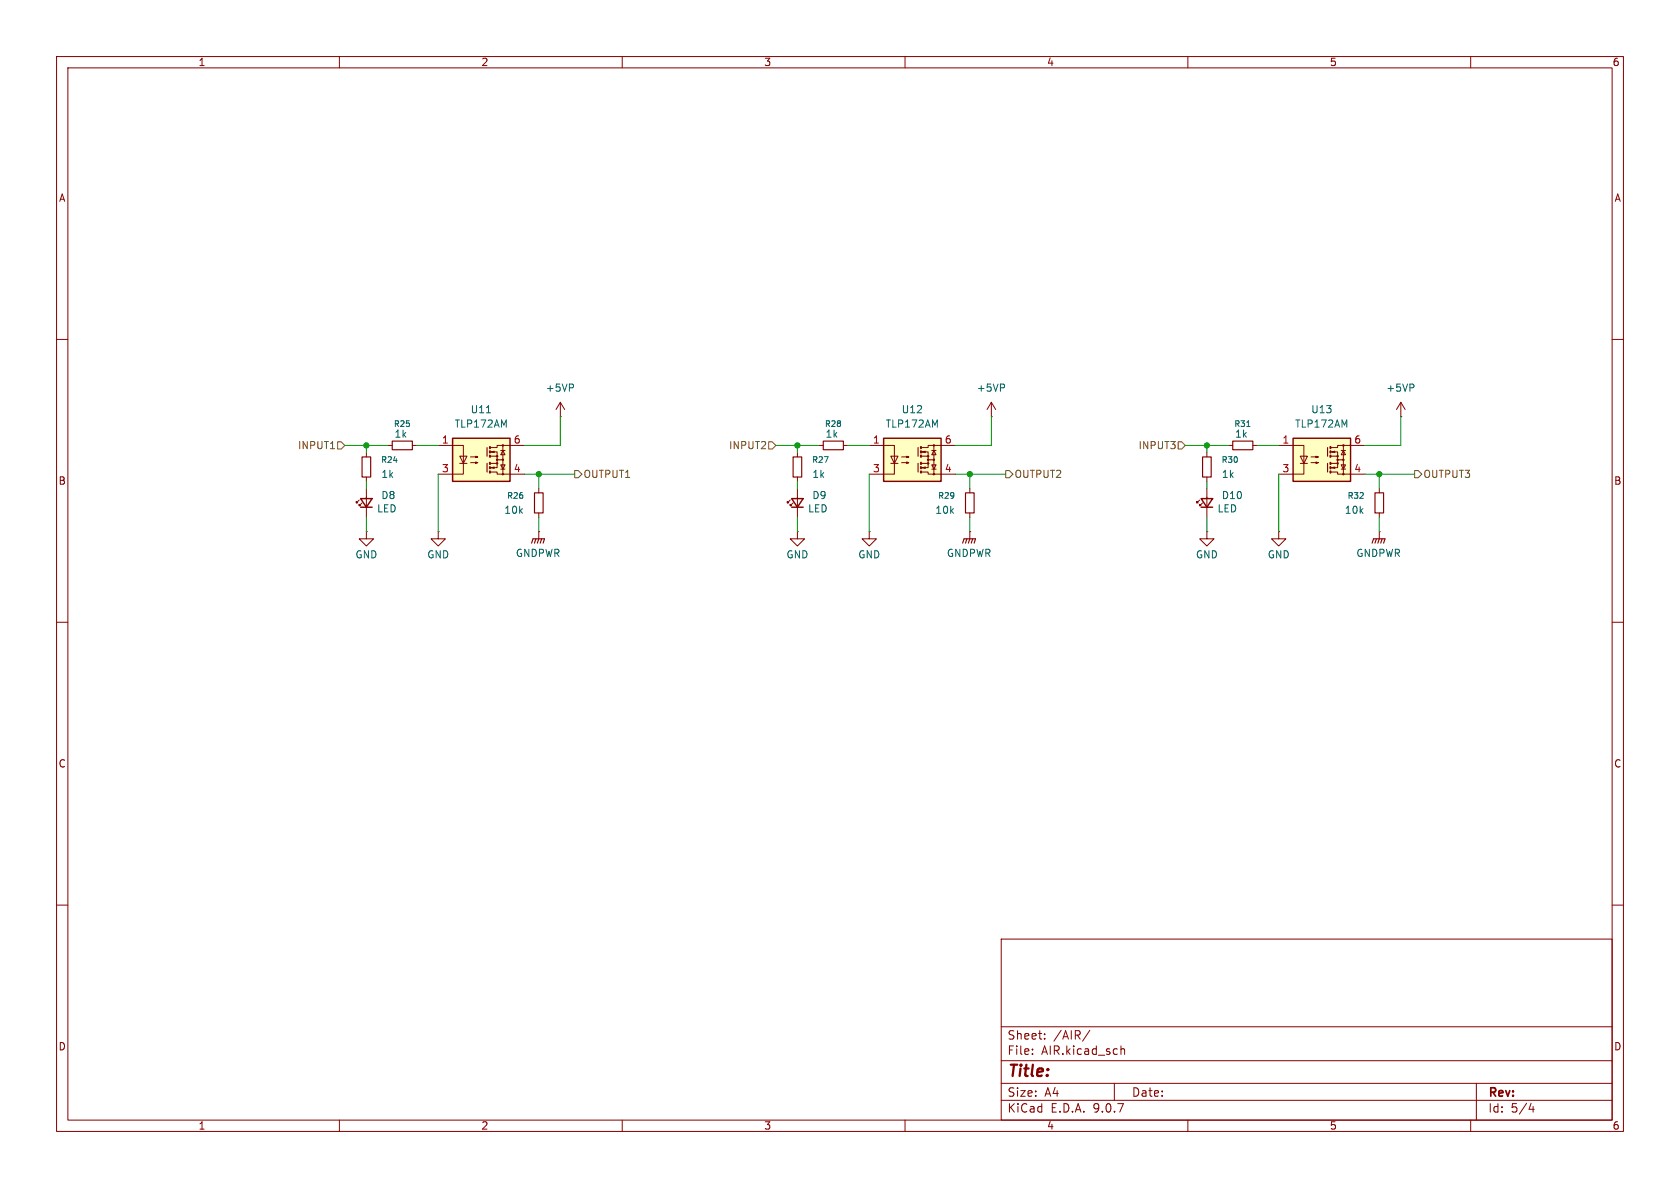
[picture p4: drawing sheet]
(kicad_sch
 (version 20250114)
 (generator "eeschema")
 (generator_version "9.0")
 (paper "A4")
 (lib_symbols
  (symbol "Device:LED_Small"
   (pin_numbers (hide yes))
   (pin_names
    (offset 0.254) (hide yes)) (exclude_from_sim no) (in_bom yes) (on_board yes)
   (property "Reference" "D" (at -1.27 3.175 0) (effects (font (size 1.27 1.27)) (justify left)))
   (property "Value" "LED_Small" (at -4.445 -2.54 0) (effects (font (size 1.27 1.27)) (justify left)))
   (property "Footprint" "" (at 0 0 90) (effects (font (size 1.27 1.27)) (hide yes)))
   (property "Datasheet" "~" (at 0 0 90) (effects (font (size 1.27 1.27)) (hide yes)))
   (property "Description" "Light emitting diode, small symbol" (at 0 0 0) (effects (font (size 1.27 1.27)) (hide yes)))
   (property "Sim.Pin" "1=K 2=A" (at 0 0 0) (effects (font (size 1.27 1.27)) (hide yes)))
   (symbol "LED_Small_0_1"
    (polyline (pts (xy -0.762 -1.016) (xy -0.762 1.016)) (stroke (width 0.254) (type default)) (fill (type none)))
    (polyline (pts (xy 0 0.762) (xy -0.508 1.27) (xy -0.254 1.27) (xy -0.508 1.27) (xy -0.508 1.016)) (stroke (width 0) (type default)) (fill (type none)))
    (polyline (pts (xy 0.508 1.27) (xy 0 1.778) (xy 0.254 1.778) (xy 0 1.778) (xy 0 1.524)) (stroke (width 0) (type default)) (fill (type none)))
    (polyline (pts (xy 0.762 -1.016) (xy -0.762 0) (xy 0.762 1.016) (xy 0.762 -1.016)) (stroke (width 0.254) (type default)) (fill (type none)))
    (polyline (pts (xy 1.016 0) (xy -0.762 0)) (stroke (width 0) (type default)) (fill (type none))))
   (symbol "LED_Small_1_1"
    (pin passive line (at -2.54 0 0) (length 1.778) (name "K" (effects (font (size 1.27 1.27)))) (number "1" (effects (font (size 1.27 1.27)))))
    (pin passive line (at 2.54 0 180) (length 1.778) (name "A" (effects (font (size 1.27 1.27)))) (number "2" (effects (font (size 1.27 1.27))))))
   (embedded_fonts no))
  (symbol "Device:R_Small"
   (pin_numbers (hide yes))
   (pin_names
    (offset 0.254) (hide yes)) (exclude_from_sim no) (in_bom yes) (on_board yes)
   (property "Reference" "R" (at 0 0 90) (effects (font (size 1.016 1.016))))
   (property "Value" "R_Small" (at 1.778 0 90) (effects (font (size 1.27 1.27))))
   (property "Footprint" "" (at 0 0 0) (effects (font (size 1.27 1.27)) (hide yes)))
   (property "Datasheet" "~" (at 0 0 0) (effects (font (size 1.27 1.27)) (hide yes)))
   (property "Description" "Resistor, small symbol" (at 0 0 0) (effects (font (size 1.27 1.27)) (hide yes)))
   (symbol "R_Small_0_1"
    (rectangle (start -0.762 1.778) (end 0.762 -1.778) (stroke (width 0.2032) (type default)) (fill (type none))))
   (symbol "R_Small_1_1"
    (pin passive line (at 0 2.54 270) (length 0.762) (name "~" (effects (font (size 1.27 1.27)))) (number "1" (effects (font (size 1.27 1.27)))))
    (pin passive line (at 0 -2.54 90) (length 0.762) (name "~" (effects (font (size 1.27 1.27)))) (number "2" (effects (font (size 1.27 1.27))))))
   (embedded_fonts no))
  (symbol "Relay_SolidState:TLP175A" (exclude_from_sim no) (in_bom yes) (on_board yes)
   (property "Reference" "U" (at -5.08 4.953 0) (effects (font (size 1.27 1.27)) (justify left)))
   (property "Value" "TLP175A" (at -5.08 -5.08 0) (effects (font (size 1.27 1.27)) (justify left)))
   (property "Footprint" "Package_SO:Toshiba_SOIC-4-6_4.4x3.6mm_P1.27mm" (at 0 -7.62 0) (effects (font (size 1.27 1.27)
    (italic yes)) (hide yes)))
   (property "Datasheet" "https://toshiba.semicon-storage.com/info/docget.jsp?did=13665&prodName=TLP175A" (at 0 0 0) (effects (font (size 1.27 1.27)) (justify left) (hide yes)))
   (property "Description" "MOSFET Photorelay 1-Form-A, Voff 60V, Ion 100mA, SOIC-4-6 (MFSOP-4-6)" (at 0 0 0) (effects (font (size 1.27 1.27)) (hide yes)))
   (symbol "TLP175A_0_1"
    (rectangle (start -5.08 3.81) (end 5.08 -3.81) (stroke (width 0.254) (type default)) (fill (type background)))
    (polyline (pts (xy -5.08 2.54) (xy -3.175 2.54) (xy -3.175 -2.54) (xy -5.08 -2.54)) (stroke (width 0) (type default)) (fill (type none)))
    (polyline (pts (xy -3.81 -0.635) (xy -2.54 -0.635)) (stroke (width 0) (type default)) (fill (type none)))
    (polyline (pts (xy -3.175 -0.635) (xy -3.81 0.635) (xy -2.54 0.635) (xy -3.175 -0.635)) (stroke (width 0) (type default)) (fill (type none)))
    (polyline (pts (xy -1.905 0.508) (xy -0.635 0.508) (xy -1.016 0.381) (xy -1.016 0.635) (xy -0.635 0.508)) (stroke (width 0) (type default)) (fill (type none)))
    (polyline (pts (xy -1.905 -0.508) (xy -0.635 -0.508) (xy -1.016 -0.635) (xy -1.016 -0.381) (xy -0.635 -0.508)) (stroke (width 0) (type default)) (fill (type none)))
    (polyline (pts (xy 1.016 2.159) (xy 1.016 0.635)) (stroke (width 0.2032) (type default)) (fill (type none)))
    (polyline (pts (xy 1.016 -0.635) (xy 1.016 -2.159)) (stroke (width 0.2032) (type default)) (fill (type none)))
    (polyline (pts (xy 1.524 2.286) (xy 1.524 2.032) (xy 1.524 2.032)) (stroke (width 0.3556) (type default)) (fill (type none)))
    (polyline (pts (xy 1.524 1.524) (xy 1.524 1.27) (xy 1.524 1.27)) (stroke (width 0.3556) (type default)) (fill (type none)))
    (polyline (pts (xy 1.524 0.762) (xy 1.524 0.508) (xy 1.524 0.508)) (stroke (width 0.3556) (type default)) (fill (type none)))
    (polyline (pts (xy 1.524 -0.508) (xy 1.524 -0.762)) (stroke (width 0.3556) (type default)) (fill (type none)))
    (polyline (pts (xy 1.524 -1.27) (xy 1.524 -1.524) (xy 1.524 -1.524)) (stroke (width 0.3556) (type default)) (fill (type none)))
    (polyline (pts (xy 1.524 -2.032) (xy 1.524 -2.286) (xy 1.524 -2.286)) (stroke (width 0.3556) (type default)) (fill (type none)))
    (polyline (pts (xy 1.651 2.159) (xy 2.794 2.159) (xy 2.794 2.54) (xy 5.08 2.54)) (stroke (width 0) (type default)) (fill (type none)))
    (polyline (pts (xy 1.651 1.397) (xy 2.794 1.397) (xy 2.794 0.635)) (stroke (width 0) (type default)) (fill (type none)))
    (polyline (pts (xy 1.651 -0.635) (xy 2.794 -0.635) (xy 2.794 0.635) (xy 1.651 0.635)) (stroke (width 0) (type default)) (fill (type none)))
    (polyline (pts (xy 1.651 -1.397) (xy 2.794 -1.397) (xy 2.794 -0.635)) (stroke (width 0) (type default)) (fill (type none)))
    (polyline (pts (xy 1.651 -2.159) (xy 2.794 -2.159) (xy 2.794 -2.54) (xy 5.08 -2.54)) (stroke (width 0) (type default)) (fill (type none)))
    (polyline (pts (xy 1.778 1.397) (xy 2.286 1.524) (xy 2.286 1.27) (xy 1.778 1.397)) (stroke (width 0) (type default)) (fill (type none)))
    (polyline (pts (xy 1.778 -1.397) (xy 2.286 -1.27) (xy 2.286 -1.524) (xy 1.778 -1.397)) (stroke (width 0) (type default)) (fill (type none)))
    (circle (center 2.794 0.635) (radius 0.127) (stroke (width 0) (type default)) (fill (type none)))
    (polyline (pts (xy 2.794 0) (xy 3.81 0)) (stroke (width 0) (type default)) (fill (type none)))
    (circle (center 2.794 0) (radius 0.127) (stroke (width 0) (type default)) (fill (type none)))
    (circle (center 2.794 -0.635) (radius 0.127) (stroke (width 0) (type default)) (fill (type none)))
    (polyline (pts (xy 3.429 1.651) (xy 4.191 1.651)) (stroke (width 0) (type default)) (fill (type none)))
    (polyline (pts (xy 3.429 -1.651) (xy 4.191 -1.651)) (stroke (width 0) (type default)) (fill (type none)))
    (circle (center 3.81 2.54) (radius 0.127) (stroke (width 0) (type default)) (fill (type none)))
    (polyline (pts (xy 3.81 1.651) (xy 3.429 0.889) (xy 4.191 0.889) (xy 3.81 1.651)) (stroke (width 0) (type default)) (fill (type none)))
    (circle (center 3.81 0) (radius 0.127) (stroke (width 0) (type default)) (fill (type none)))
    (polyline (pts (xy 3.81 -1.651) (xy 3.429 -0.889) (xy 4.191 -0.889) (xy 3.81 -1.651)) (stroke (width 0) (type default)) (fill (type none)))
    (polyline (pts (xy 3.81 -2.54) (xy 3.81 2.54)) (stroke (width 0) (type default)) (fill (type none)))
    (circle (center 3.81 -2.54) (radius 0.127) (stroke (width 0) (type default)) (fill (type none))))
   (symbol "TLP175A_1_1"
    (pin passive line (at -7.62 2.54 0) (length 2.54) (name "~" (effects (font (size 1.27 1.27)))) (number "1" (effects (font (size 1.27 1.27)))))
    (pin passive line (at -7.62 -2.54 0) (length 2.54) (name "~" (effects (font (size 1.27 1.27)))) (number "3" (effects (font (size 1.27 1.27)))))
    (pin passive line (at 7.62 2.54 180) (length 2.54) (name "~" (effects (font (size 1.27 1.27)))) (number "6" (effects (font (size 1.27 1.27)))))
    (pin passive line (at 7.62 -2.54 180) (length 2.54) (name "~" (effects (font (size 1.27 1.27)))) (number "4" (effects (font (size 1.27 1.27))))))
   (embedded_fonts no))
  (symbol "power:+5VP"
   (power)
   (pin_numbers (hide yes))
   (pin_names
    (offset 0) (hide yes)) (exclude_from_sim no) (in_bom yes) (on_board yes)
   (property "Reference" "#PWR" (at 0 -3.81 0) (effects (font (size 1.27 1.27)) (hide yes)))
   (property "Value" "+5VP" (at 0 3.556 0) (effects (font (size 1.27 1.27))))
   (property "Footprint" "" (at 0 0 0) (effects (font (size 1.27 1.27)) (hide yes)))
   (property "Datasheet" "" (at 0 0 0) (effects (font (size 1.27 1.27)) (hide yes)))
   (property "Description" "Power symbol creates a global label with name \"+5VP\"" (at 0 0 0) (effects (font (size 1.27 1.27)) (hide yes)))
   (symbol "+5VP_0_1"
    (polyline (pts (xy -0.762 1.27) (xy 0 2.54)) (stroke (width 0) (type default)) (fill (type none)))
    (polyline (pts (xy 0 2.54) (xy 0.762 1.27)) (stroke (width 0) (type default)) (fill (type none)))
    (polyline (pts (xy 0 0) (xy 0 2.54)) (stroke (width 0) (type default)) (fill (type none))))
   (symbol "+5VP_1_1"
    (pin power_in line (at 0 0 90) (length 0) (name "~" (effects (font (size 1.27 1.27)))) (number "1" (effects (font (size 1.27 1.27))))))
   (embedded_fonts no))
  (symbol "power:GND"
   (power)
   (pin_numbers (hide yes))
   (pin_names
    (offset 0) (hide yes)) (exclude_from_sim no) (in_bom yes) (on_board yes)
   (property "Reference" "#PWR" (at 0 -6.35 0) (effects (font (size 1.27 1.27)) (hide yes)))
   (property "Value" "GND" (at 0 -3.81 0) (effects (font (size 1.27 1.27))))
   (property "Footprint" "" (at 0 0 0) (effects (font (size 1.27 1.27)) (hide yes)))
   (property "Datasheet" "" (at 0 0 0) (effects (font (size 1.27 1.27)) (hide yes)))
   (property "Description" "Power symbol creates a global label with name \"GND\" , ground" (at 0 0 0) (effects (font (size 1.27 1.27)) (hide yes)))
   (symbol "GND_0_1"
    (polyline (pts (xy 0 0) (xy 0 -1.27) (xy 1.27 -1.27) (xy 0 -2.54) (xy -1.27 -1.27) (xy 0 -1.27)) (stroke (width 0) (type default)) (fill (type none))))
   (symbol "GND_1_1"
    (pin power_in line (at 0 0 270) (length 0) (name "~" (effects (font (size 1.27 1.27)))) (number "1" (effects (font (size 1.27 1.27))))))
   (embedded_fonts no))
  (symbol "power:GNDPWR"
   (power)
   (pin_numbers (hide yes))
   (pin_names
    (offset 0) (hide yes)) (exclude_from_sim no) (in_bom yes) (on_board yes)
   (property "Reference" "#PWR" (at 0 -5.08 0) (effects (font (size 1.27 1.27)) (hide yes)))
   (property "Value" "GNDPWR" (at 0 -3.302 0) (effects (font (size 1.27 1.27))))
   (property "Footprint" "" (at 0 -1.27 0) (effects (font (size 1.27 1.27)) (hide yes)))
   (property "Datasheet" "" (at 0 -1.27 0) (effects (font (size 1.27 1.27)) (hide yes)))
   (property "Description" "Power symbol creates a global label with name \"GNDPWR\" , global ground" (at 0 0 0) (effects (font (size 1.27 1.27)) (hide yes)))
   (symbol "GNDPWR_0_1"
    (polyline (pts (xy -1.016 -1.27) (xy -1.27 -2.032) (xy -1.27 -2.032)) (stroke (width 0.2032) (type default)) (fill (type none)))
    (polyline (pts (xy -0.508 -1.27) (xy -0.762 -2.032) (xy -0.762 -2.032)) (stroke (width 0.2032) (type default)) (fill (type none)))
    (polyline (pts (xy 0 -1.27) (xy 0 0)) (stroke (width 0) (type default)) (fill (type none)))
    (polyline (pts (xy 0 -1.27) (xy -0.254 -2.032) (xy -0.254 -2.032)) (stroke (width 0.2032) (type default)) (fill (type none)))
    (polyline (pts (xy 0.508 -1.27) (xy 0.254 -2.032) (xy 0.254 -2.032)) (stroke (width 0.2032) (type default)) (fill (type none)))
    (polyline (pts (xy 1.016 -1.27) (xy -1.016 -1.27) (xy -1.016 -1.27)) (stroke (width 0.2032) (type default)) (fill (type none)))
    (polyline (pts (xy 1.016 -1.27) (xy 0.762 -2.032) (xy 0.762 -2.032) (xy 0.762 -2.032)) (stroke (width 0.2032) (type default)) (fill (type none))))
   (symbol "GNDPWR_1_1"
    (pin power_in line (at 0 0 270) (length 0) (name "~" (effects (font (size 1.27 1.27)))) (number "1" (effects (font (size 1.27 1.27))))))
   (embedded_fonts no)))
 (junction
  (at 140.97 78.74)
  (diameter 0)
  (color 0 0 0 0))
 (junction
  (at 243.84 83.82)
  (diameter 0)
  (color 0 0 0 0))
 (junction
  (at 64.77 78.74)
  (diameter 0)
  (color 0 0 0 0))
 (junction
  (at 171.45 83.82)
  (diameter 0)
  (color 0 0 0 0))
 (junction
  (at 213.36 78.74)
  (diameter 0)
  (color 0 0 0 0))
 (junction
  (at 95.25 83.82)
  (diameter 0)
  (color 0 0 0 0))
 (wire
  (pts (xy 64.77 78.74) (xy 68.58 78.74))
  (stroke (width 0) (type default)))
 (wire
  (pts (xy 175.26 73.66) (xy 175.26 78.74))
  (stroke (width 0) (type default)))
 (wire
  (pts (xy 140.97 91.44) (xy 140.97 93.98))
  (stroke (width 0) (type default)))
 (wire
  (pts (xy 243.84 91.44) (xy 243.84 93.98))
  (stroke (width 0) (type default)))
 (wire
  (pts (xy 95.25 91.44) (xy 95.25 93.98))
  (stroke (width 0) (type default)))
 (wire
  (pts (xy 95.25 83.82) (xy 92.71 83.82))
  (stroke (width 0) (type default)))
 (wire
  (pts (xy 64.77 91.44) (xy 64.77 93.98))
  (stroke (width 0) (type default)))
 (wire
  (pts (xy 209.55 78.74) (xy 213.36 78.74))
  (stroke (width 0) (type default)))
 (wire
  (pts (xy 64.77 85.09) (xy 64.77 86.36))
  (stroke (width 0) (type default)))
 (wire
  (pts (xy 250.0869 83.82) (xy 243.84 83.82))
  (stroke (width 0) (type default)))
 (wire
  (pts (xy 226.06 83.82) (xy 226.06 93.98))
  (stroke (width 0) (type default)))
 (wire
  (pts (xy 95.25 86.36) (xy 95.25 83.82))
  (stroke (width 0) (type default)))
 (wire
  (pts (xy 243.84 86.36) (xy 243.84 83.82))
  (stroke (width 0) (type default)))
 (wire
  (pts (xy 137.16 78.74) (xy 140.97 78.74))
  (stroke (width 0) (type default)))
 (wire
  (pts (xy 247.65 78.74) (xy 241.3 78.74))
  (stroke (width 0) (type default)))
 (wire
  (pts (xy 213.36 85.09) (xy 213.36 86.36))
  (stroke (width 0) (type default)))
 (wire
  (pts (xy 241.3 83.82) (xy 243.84 83.82))
  (stroke (width 0) (type default)))
 (wire
  (pts (xy 213.36 78.74) (xy 217.17 78.74))
  (stroke (width 0) (type default)))
 (wire
  (pts (xy 140.97 80.01) (xy 140.97 78.74))
  (stroke (width 0) (type default)))
 (wire
  (pts (xy 153.67 83.82) (xy 153.67 93.98))
  (stroke (width 0) (type default)))
 (wire
  (pts (xy 149.86 78.74) (xy 153.67 78.74))
  (stroke (width 0) (type default)))
 (wire
  (pts (xy 168.91 83.82) (xy 171.45 83.82))
  (stroke (width 0) (type default)))
 (wire
  (pts (xy 247.65 73.66) (xy 247.65 78.74))
  (stroke (width 0) (type default)))
 (wire
  (pts (xy 171.45 91.44) (xy 171.45 93.98))
  (stroke (width 0) (type default)))
 (wire
  (pts (xy 101.6 83.82) (xy 95.25 83.82))
  (stroke (width 0) (type default)))
 (wire
  (pts (xy 73.66 78.74) (xy 77.47 78.74))
  (stroke (width 0) (type default)))
 (wire
  (pts (xy 222.25 78.74) (xy 226.06 78.74))
  (stroke (width 0) (type default)))
 (wire
  (pts (xy 99.06 73.66) (xy 99.06 78.74))
  (stroke (width 0) (type default)))
 (wire
  (pts (xy 171.45 83.82) (xy 171.45 86.36))
  (stroke (width 0) (type default)))
 (wire
  (pts (xy 177.8 83.82) (xy 171.45 83.82))
  (stroke (width 0) (type default)))
 (wire
  (pts (xy 99.06 78.74) (xy 92.71 78.74))
  (stroke (width 0) (type default)))
 (wire
  (pts (xy 140.97 78.74) (xy 144.78 78.74))
  (stroke (width 0) (type default)))
 (wire
  (pts (xy 140.97 85.09) (xy 140.97 86.36))
  (stroke (width 0) (type default)))
 (wire
  (pts (xy 175.26 78.74) (xy 168.91 78.74))
  (stroke (width 0) (type default)))
 (wire
  (pts (xy 64.77 80.01) (xy 64.77 78.74))
  (stroke (width 0) (type default)))
 (wire
  (pts (xy 213.36 80.01) (xy 213.36 78.74))
  (stroke (width 0) (type default)))
 (wire
  (pts (xy 213.36 91.44) (xy 213.36 93.98))
  (stroke (width 0) (type default)))
 (wire
  (pts (xy 77.47 83.82) (xy 77.47 93.98))
  (stroke (width 0) (type default)))
 (wire
  (pts (xy 60.96 78.74) (xy 64.77 78.74))
  (stroke (width 0) (type default)))
 (hierarchical_label "OUTPUT2"
  (shape output)
  (at 177.8 83.82 0)
  (effects (font (size 1.27 1.27)) (justify left)))
 (hierarchical_label "OUTPUT1"
  (shape output)
  (at 101.6 83.82 0)
  (effects (font (size 1.27 1.27)) (justify left)))
 (hierarchical_label "OUTPUT3"
  (shape output)
  (at 250.0869 83.82 0)
  (effects (font (size 1.27 1.27)) (justify left)))
 (hierarchical_label "INPUT3"
  (shape input)
  (at 209.55 78.74 180)
  (effects (font (size 1.27 1.27)) (justify right)))
 (hierarchical_label "INPUT2"
  (shape input)
  (at 137.16 78.74 180)
  (effects (font (size 1.27 1.27)) (justify right)))
 (hierarchical_label "INPUT1"
  (shape input)
  (at 60.96 78.74 180)
  (effects (font (size 1.27 1.27)) (justify right)))
 (symbol
  (lib_id "Device:LED_Small")
  (at 213.36 88.9 90)
  (unit 1)
  (exclude_from_sim no)
  (in_bom yes)
  (on_board yes)
  (dnp no)
  (property "Reference" "D10" (at 215.9 87.5664 90) (effects (font (size 1.27 1.27)) (justify right)))
  (property "Value" "LED" (at 215.138 89.916 90) (effects (font (size 1.27 1.27)) (justify right)))
  (property "Footprint" "LED_SMD:LED_0603_1608Metric_Pad1.05x0.95mm_HandSolder" (at 213.36 88.9 90) (effects (font (size 1.27 1.27)) (hide yes)))
  (property "Datasheet" "~" (at 213.36 88.9 90) (effects (font (size 1.27 1.27)) (hide yes)))
  (property "Description" "Light emitting diode, small symbol" (at 213.36 88.9 0) (effects (font (size 1.27 1.27)) (hide yes)))
  (property "Sim.Pin" "1=K 2=A" (at 213.36 88.9 0) (effects (font (size 1.27 1.27)) (hide yes)))
  (pin "1")
  (pin "2"))
 (symbol
  (lib_id "power:GNDPWR")
  (at 243.84 93.98 0)
  (unit 1)
  (exclude_from_sim no)
  (in_bom yes)
  (on_board yes)
  (dnp no)
  (fields_autoplaced yes)
  (property "Reference" "#PWR090" (at 243.84 99.06 0) (effects (font (size 1.27 1.27)) (hide yes)))
  (property "Value" "GNDPWR" (at 243.713 97.79 0) (effects (font (size 1.27 1.27))))
  (property "Footprint" "" (at 243.84 95.25 0) (effects (font (size 1.27 1.27)) (hide yes)))
  (property "Datasheet" "" (at 243.84 95.25 0) (effects (font (size 1.27 1.27)) (hide yes)))
  (property "Description" "Power symbol creates a global label with name \"GNDPWR\" , global ground" (at 243.84 93.98 0) (effects (font (size 1.27 1.27)) (hide yes)))
  (pin "1"))
 (symbol
  (lib_id "power:GND")
  (at 64.77 93.98 0)
  (unit 1)
  (exclude_from_sim no)
  (in_bom yes)
  (on_board yes)
  (dnp no)
  (property "Reference" "#PWR080" (at 64.77 100.33 0) (effects (font (size 1.27 1.27)) (hide yes)))
  (property "Value" "GND" (at 64.77 98.044 0) (effects (font (size 1.27 1.27))))
  (property "Footprint" "" (at 64.77 93.98 0) (effects (font (size 1.27 1.27)) (hide yes)))
  (property "Datasheet" "" (at 64.77 93.98 0) (effects (font (size 1.27 1.27)) (hide yes)))
  (property "Description" "" (at 64.77 93.98 0) (effects (font (size 1.27 1.27)) (hide yes)))
  (pin "1"))
 (symbol
  (lib_id "power:GND")
  (at 213.36 93.98 0)
  (unit 1)
  (exclude_from_sim no)
  (in_bom yes)
  (on_board yes)
  (dnp no)
  (property "Reference" "#PWR088" (at 213.36 100.33 0) (effects (font (size 1.27 1.27)) (hide yes)))
  (property "Value" "GND" (at 213.36 98.044 0) (effects (font (size 1.27 1.27))))
  (property "Footprint" "" (at 213.36 93.98 0) (effects (font (size 1.27 1.27)) (hide yes)))
  (property "Datasheet" "" (at 213.36 93.98 0) (effects (font (size 1.27 1.27)) (hide yes)))
  (property "Description" "" (at 213.36 93.98 0) (effects (font (size 1.27 1.27)) (hide yes)))
  (pin "1"))
 (symbol
  (lib_id "Device:R_Small")
  (at 64.77 82.55 0)
  (unit 1)
  (exclude_from_sim no)
  (in_bom yes)
  (on_board yes)
  (dnp no)
  (fields_autoplaced yes)
  (property "Reference" "R24" (at 67.31 81.2799 0) (effects (font (size 1.016 1.016)) (justify left)))
  (property "Value" "1k" (at 67.31 83.8199 0) (effects (font (size 1.27 1.27)) (justify left)))
  (property "Footprint" "Resistor_SMD:R_0603_1608Metric_Pad0.98x0.95mm_HandSolder" (at 64.77 82.55 0) (effects (font (size 1.27 1.27)) (hide yes)))
  (property "Datasheet" "~" (at 64.77 82.55 0) (effects (font (size 1.27 1.27)) (hide yes)))
  (property "Description" "Resistor, small symbol" (at 64.77 82.55 0) (effects (font (size 1.27 1.27)) (hide yes)))
  (pin "1")
  (pin "2"))
 (symbol
  (lib_id "Device:R_Small")
  (at 71.12 78.74 270)
  (unit 1)
  (exclude_from_sim no)
  (in_bom yes)
  (on_board yes)
  (dnp no)
  (property "Reference" "R25" (at 71.12 74.93 90) (effects (font (size 1.016 1.016))))
  (property "Value" "1k" (at 70.866 76.708 90) (effects (font (size 1.27 1.27))))
  (property "Footprint" "Resistor_SMD:R_0603_1608Metric_Pad0.98x0.95mm_HandSolder" (at 71.12 78.74 0) (effects (font (size 1.27 1.27)) (hide yes)))
  (property "Datasheet" "~" (at 71.12 78.74 0) (effects (font (size 1.27 1.27)) (hide yes)))
  (property "Description" "Resistor, small symbol" (at 71.12 78.74 0) (effects (font (size 1.27 1.27)) (hide yes)))
  (pin "2")
  (pin "1"))
 (symbol
  (lib_id "Device:R_Small")
  (at 95.25 88.9 0)
  (mirror y)
  (unit 1)
  (exclude_from_sim no)
  (in_bom yes)
  (on_board yes)
  (dnp no)
  (property "Reference" "R26" (at 92.71 87.6299 0) (effects (font (size 1.016 1.016)) (justify left)))
  (property "Value" "10k" (at 92.71 90.1699 0) (effects (font (size 1.27 1.27)) (justify left)))
  (property "Footprint" "Resistor_SMD:R_0603_1608Metric_Pad0.98x0.95mm_HandSolder" (at 95.25 88.9 0) (effects (font (size 1.27 1.27)) (hide yes)))
  (property "Datasheet" "~" (at 95.25 88.9 0) (effects (font (size 1.27 1.27)) (hide yes)))
  (property "Description" "Resistor, small symbol" (at 95.25 88.9 0) (effects (font (size 1.27 1.27)) (hide yes)))
  (pin "1")
  (pin "2"))
 (symbol
  (lib_id "Device:R_Small")
  (at 219.71 78.74 270)
  (unit 1)
  (exclude_from_sim no)
  (in_bom yes)
  (on_board yes)
  (dnp no)
  (property "Reference" "R31" (at 219.71 74.93 90) (effects (font (size 1.016 1.016))))
  (property "Value" "1k" (at 219.456 76.708 90) (effects (font (size 1.27 1.27))))
  (property "Footprint" "Resistor_SMD:R_0603_1608Metric_Pad0.98x0.95mm_HandSolder" (at 219.71 78.74 0) (effects (font (size 1.27 1.27)) (hide yes)))
  (property "Datasheet" "~" (at 219.71 78.74 0) (effects (font (size 1.27 1.27)) (hide yes)))
  (property "Description" "Resistor, small symbol" (at 219.71 78.74 0) (effects (font (size 1.27 1.27)) (hide yes)))
  (pin "2")
  (pin "1"))
 (symbol
  (lib_id "Relay_SolidState:TLP175A")
  (at 161.29 81.28 0)
  (unit 1)
  (exclude_from_sim no)
  (in_bom yes)
  (on_board yes)
  (dnp no)
  (fields_autoplaced yes)
  (property "Reference" "U12" (at 161.29 72.39 0) (effects (font (size 1.27 1.27))))
  (property "Value" "TLP172AM" (at 161.29 74.93 0) (effects (font (size 1.27 1.27))))
  (property "Footprint" "Package_SO:Toshiba_SOIC-4-6_4.4x3.6mm_P1.27mm" (at 161.29 88.9 0) (effects (font (size 1.27 1.27)
    (italic yes)) (hide yes)))
  (property "Datasheet" "https://toshiba.semicon-storage.com/info/docget.jsp?did=13665&prodName=TLP175A" (at 161.29 81.28 0) (effects (font (size 1.27 1.27)) (justify left) (hide yes)))
  (property "Description" "MOSFET Photorelay 1-Form-A, Voff 60V, Ion 100mA, SOIC-4-6 (MFSOP-4-6)" (at 161.29 81.28 0) (effects (font (size 1.27 1.27)) (hide yes)))
  (pin "4")
  (pin "6")
  (pin "1")
  (pin "3"))
 (symbol
  (lib_id "power:+5VP")
  (at 247.65 73.66 0)
  (unit 1)
  (exclude_from_sim no)
  (in_bom yes)
  (on_board yes)
  (dnp no)
  (fields_autoplaced yes)
  (property "Reference" "#PWR091" (at 247.65 77.47 0) (effects (font (size 1.27 1.27)) (hide yes)))
  (property "Value" "+5VP" (at 247.65 68.58 0) (effects (font (size 1.27 1.27))))
  (property "Footprint" "" (at 247.65 73.66 0) (effects (font (size 1.27 1.27)) (hide yes)))
  (property "Datasheet" "" (at 247.65 73.66 0) (effects (font (size 1.27 1.27)) (hide yes)))
  (property "Description" "Power symbol creates a global label with name \"+5VP\"" (at 247.65 73.66 0) (effects (font (size 1.27 1.27)) (hide yes)))
  (pin "1"))
 (symbol
  (lib_id "power:GNDPWR")
  (at 171.45 93.98 0)
  (unit 1)
  (exclude_from_sim no)
  (in_bom yes)
  (on_board yes)
  (dnp no)
  (fields_autoplaced yes)
  (property "Reference" "#PWR086" (at 171.45 99.06 0) (effects (font (size 1.27 1.27)) (hide yes)))
  (property "Value" "GNDPWR" (at 171.323 97.79 0) (effects (font (size 1.27 1.27))))
  (property "Footprint" "" (at 171.45 95.25 0) (effects (font (size 1.27 1.27)) (hide yes)))
  (property "Datasheet" "" (at 171.45 95.25 0) (effects (font (size 1.27 1.27)) (hide yes)))
  (property "Description" "Power symbol creates a global label with name \"GNDPWR\" , global ground" (at 171.45 93.98 0) (effects (font (size 1.27 1.27)) (hide yes)))
  (pin "1"))
 (symbol
  (lib_id "Device:R_Small")
  (at 243.84 88.9 0)
  (mirror y)
  (unit 1)
  (exclude_from_sim no)
  (in_bom yes)
  (on_board yes)
  (dnp no)
  (property "Reference" "R32" (at 241.3 87.6299 0) (effects (font (size 1.016 1.016)) (justify left)))
  (property "Value" "10k" (at 241.3 90.1699 0) (effects (font (size 1.27 1.27)) (justify left)))
  (property "Footprint" "Resistor_SMD:R_0603_1608Metric_Pad0.98x0.95mm_HandSolder" (at 243.84 88.9 0) (effects (font (size 1.27 1.27)) (hide yes)))
  (property "Datasheet" "~" (at 243.84 88.9 0) (effects (font (size 1.27 1.27)) (hide yes)))
  (property "Description" "Resistor, small symbol" (at 243.84 88.9 0) (effects (font (size 1.27 1.27)) (hide yes)))
  (pin "1")
  (pin "2"))
 (symbol
  (lib_id "power:GND")
  (at 226.06 93.98 0)
  (unit 1)
  (exclude_from_sim no)
  (in_bom yes)
  (on_board yes)
  (dnp no)
  (property "Reference" "#PWR089" (at 226.06 100.33 0) (effects (font (size 1.27 1.27)) (hide yes)))
  (property "Value" "GND" (at 226.06 98.044 0) (effects (font (size 1.27 1.27))))
  (property "Footprint" "" (at 226.06 93.98 0) (effects (font (size 1.27 1.27)) (hide yes)))
  (property "Datasheet" "" (at 226.06 93.98 0) (effects (font (size 1.27 1.27)) (hide yes)))
  (property "Description" "" (at 226.06 93.98 0) (effects (font (size 1.27 1.27)) (hide yes)))
  (pin "1"))
 (symbol
  (lib_id "Device:R_Small")
  (at 171.45 88.9 0)
  (mirror y)
  (unit 1)
  (exclude_from_sim no)
  (in_bom yes)
  (on_board yes)
  (dnp no)
  (property "Reference" "R29" (at 168.91 87.6299 0) (effects (font (size 1.016 1.016)) (justify left)))
  (property "Value" "10k" (at 168.91 90.1699 0) (effects (font (size 1.27 1.27)) (justify left)))
  (property "Footprint" "Resistor_SMD:R_0603_1608Metric_Pad0.98x0.95mm_HandSolder" (at 171.45 88.9 0) (effects (font (size 1.27 1.27)) (hide yes)))
  (property "Datasheet" "~" (at 171.45 88.9 0) (effects (font (size 1.27 1.27)) (hide yes)))
  (property "Description" "Resistor, small symbol" (at 171.45 88.9 0) (effects (font (size 1.27 1.27)) (hide yes)))
  (pin "1")
  (pin "2"))
 (symbol
  (lib_id "Relay_SolidState:TLP175A")
  (at 233.68 81.28 0)
  (unit 1)
  (exclude_from_sim no)
  (in_bom yes)
  (on_board yes)
  (dnp no)
  (fields_autoplaced yes)
  (property "Reference" "U13" (at 233.68 72.39 0) (effects (font (size 1.27 1.27))))
  (property "Value" "TLP172AM" (at 233.68 74.93 0) (effects (font (size 1.27 1.27))))
  (property "Footprint" "Package_SO:Toshiba_SOIC-4-6_4.4x3.6mm_P1.27mm" (at 233.68 88.9 0) (effects (font (size 1.27 1.27)
    (italic yes)) (hide yes)))
  (property "Datasheet" "https://toshiba.semicon-storage.com/info/docget.jsp?did=13665&prodName=TLP175A" (at 233.68 81.28 0) (effects (font (size 1.27 1.27)) (justify left) (hide yes)))
  (property "Description" "MOSFET Photorelay 1-Form-A, Voff 60V, Ion 100mA, SOIC-4-6 (MFSOP-4-6)" (at 233.68 81.28 0) (effects (font (size 1.27 1.27)) (hide yes)))
  (pin "4")
  (pin "6")
  (pin "1")
  (pin "3"))
 (symbol
  (lib_id "Device:R_Small")
  (at 140.97 82.55 0)
  (unit 1)
  (exclude_from_sim no)
  (in_bom yes)
  (on_board yes)
  (dnp no)
  (fields_autoplaced yes)
  (property "Reference" "R27" (at 143.51 81.2799 0) (effects (font (size 1.016 1.016)) (justify left)))
  (property "Value" "1k" (at 143.51 83.8199 0) (effects (font (size 1.27 1.27)) (justify left)))
  (property "Footprint" "Resistor_SMD:R_0603_1608Metric_Pad0.98x0.95mm_HandSolder" (at 140.97 82.55 0) (effects (font (size 1.27 1.27)) (hide yes)))
  (property "Datasheet" "~" (at 140.97 82.55 0) (effects (font (size 1.27 1.27)) (hide yes)))
  (property "Description" "Resistor, small symbol" (at 140.97 82.55 0) (effects (font (size 1.27 1.27)) (hide yes)))
  (pin "1")
  (pin "2"))
 (symbol
  (lib_id "Device:LED_Small")
  (at 140.97 88.9 90)
  (unit 1)
  (exclude_from_sim no)
  (in_bom yes)
  (on_board yes)
  (dnp no)
  (property "Reference" "D9" (at 143.51 87.5664 90) (effects (font (size 1.27 1.27)) (justify right)))
  (property "Value" "LED" (at 142.748 89.916 90) (effects (font (size 1.27 1.27)) (justify right)))
  (property "Footprint" "LED_SMD:LED_0603_1608Metric_Pad1.05x0.95mm_HandSolder" (at 140.97 88.9 90) (effects (font (size 1.27 1.27)) (hide yes)))
  (property "Datasheet" "~" (at 140.97 88.9 90) (effects (font (size 1.27 1.27)) (hide yes)))
  (property "Description" "Light emitting diode, small symbol" (at 140.97 88.9 0) (effects (font (size 1.27 1.27)) (hide yes)))
  (property "Sim.Pin" "1=K 2=A" (at 140.97 88.9 0) (effects (font (size 1.27 1.27)) (hide yes)))
  (pin "1")
  (pin "2"))
 (symbol
  (lib_id "power:+5VP")
  (at 175.26 73.66 0)
  (unit 1)
  (exclude_from_sim no)
  (in_bom yes)
  (on_board yes)
  (dnp no)
  (fields_autoplaced yes)
  (property "Reference" "#PWR087" (at 175.26 77.47 0) (effects (font (size 1.27 1.27)) (hide yes)))
  (property "Value" "+5VP" (at 175.26 68.58 0) (effects (font (size 1.27 1.27))))
  (property "Footprint" "" (at 175.26 73.66 0) (effects (font (size 1.27 1.27)) (hide yes)))
  (property "Datasheet" "" (at 175.26 73.66 0) (effects (font (size 1.27 1.27)) (hide yes)))
  (property "Description" "Power symbol creates a global label with name \"+5VP\"" (at 175.26 73.66 0) (effects (font (size 1.27 1.27)) (hide yes)))
  (pin "1"))
 (symbol
  (lib_id "Device:R_Small")
  (at 213.36 82.55 0)
  (unit 1)
  (exclude_from_sim no)
  (in_bom yes)
  (on_board yes)
  (dnp no)
  (fields_autoplaced yes)
  (property "Reference" "R30" (at 215.9 81.2799 0) (effects (font (size 1.016 1.016)) (justify left)))
  (property "Value" "1k" (at 215.9 83.8199 0) (effects (font (size 1.27 1.27)) (justify left)))
  (property "Footprint" "Resistor_SMD:R_0603_1608Metric_Pad0.98x0.95mm_HandSolder" (at 213.36 82.55 0) (effects (font (size 1.27 1.27)) (hide yes)))
  (property "Datasheet" "~" (at 213.36 82.55 0) (effects (font (size 1.27 1.27)) (hide yes)))
  (property "Description" "Resistor, small symbol" (at 213.36 82.55 0) (effects (font (size 1.27 1.27)) (hide yes)))
  (pin "1")
  (pin "2"))
 (symbol
  (lib_id "power:GNDPWR")
  (at 95.25 93.98 0)
  (unit 1)
  (exclude_from_sim no)
  (in_bom yes)
  (on_board yes)
  (dnp no)
  (fields_autoplaced yes)
  (property "Reference" "#PWR082" (at 95.25 99.06 0) (effects (font (size 1.27 1.27)) (hide yes)))
  (property "Value" "GNDPWR" (at 95.123 97.79 0) (effects (font (size 1.27 1.27))))
  (property "Footprint" "" (at 95.25 95.25 0) (effects (font (size 1.27 1.27)) (hide yes)))
  (property "Datasheet" "" (at 95.25 95.25 0) (effects (font (size 1.27 1.27)) (hide yes)))
  (property "Description" "Power symbol creates a global label with name \"GNDPWR\" , global ground" (at 95.25 93.98 0) (effects (font (size 1.27 1.27)) (hide yes)))
  (pin "1"))
 (symbol
  (lib_id "Device:LED_Small")
  (at 64.77 88.9 90)
  (unit 1)
  (exclude_from_sim no)
  (in_bom yes)
  (on_board yes)
  (dnp no)
  (property "Reference" "D8" (at 67.31 87.5664 90) (effects (font (size 1.27 1.27)) (justify right)))
  (property "Value" "LED" (at 66.548 89.916 90) (effects (font (size 1.27 1.27)) (justify right)))
  (property "Footprint" "LED_SMD:LED_0603_1608Metric_Pad1.05x0.95mm_HandSolder" (at 64.77 88.9 90) (effects (font (size 1.27 1.27)) (hide yes)))
  (property "Datasheet" "~" (at 64.77 88.9 90) (effects (font (size 1.27 1.27)) (hide yes)))
  (property "Description" "Light emitting diode, small symbol" (at 64.77 88.9 0) (effects (font (size 1.27 1.27)) (hide yes)))
  (property "Sim.Pin" "1=K 2=A" (at 64.77 88.9 0) (effects (font (size 1.27 1.27)) (hide yes)))
  (pin "1")
  (pin "2"))
 (symbol
  (lib_id "Relay_SolidState:TLP175A")
  (at 85.09 81.28 0)
  (unit 1)
  (exclude_from_sim no)
  (in_bom yes)
  (on_board yes)
  (dnp no)
  (fields_autoplaced yes)
  (property "Reference" "U11" (at 85.09 72.39 0) (effects (font (size 1.27 1.27))))
  (property "Value" "TLP172AM" (at 85.09 74.93 0) (effects (font (size 1.27 1.27))))
  (property "Footprint" "Package_SO:Toshiba_SOIC-4-6_4.4x3.6mm_P1.27mm" (at 85.09 88.9 0) (effects (font (size 1.27 1.27)
    (italic yes)) (hide yes)))
  (property "Datasheet" "https://toshiba.semicon-storage.com/info/docget.jsp?did=13665&prodName=TLP175A" (at 85.09 81.28 0) (effects (font (size 1.27 1.27)) (justify left) (hide yes)))
  (property "Description" "MOSFET Photorelay 1-Form-A, Voff 60V, Ion 100mA, SOIC-4-6 (MFSOP-4-6)" (at 85.09 81.28 0) (effects (font (size 1.27 1.27)) (hide yes)))
  (pin "4")
  (pin "6")
  (pin "1")
  (pin "3"))
 (symbol
  (lib_id "power:+5VP")
  (at 99.06 73.66 0)
  (unit 1)
  (exclude_from_sim no)
  (in_bom yes)
  (on_board yes)
  (dnp no)
  (fields_autoplaced yes)
  (property "Reference" "#PWR083" (at 99.06 77.47 0) (effects (font (size 1.27 1.27)) (hide yes)))
  (property "Value" "+5VP" (at 99.06 68.58 0) (effects (font (size 1.27 1.27))))
  (property "Footprint" "" (at 99.06 73.66 0) (effects (font (size 1.27 1.27)) (hide yes)))
  (property "Datasheet" "" (at 99.06 73.66 0) (effects (font (size 1.27 1.27)) (hide yes)))
  (property "Description" "Power symbol creates a global label with name \"+5VP\"" (at 99.06 73.66 0) (effects (font (size 1.27 1.27)) (hide yes)))
  (pin "1"))
 (symbol
  (lib_id "Device:R_Small")
  (at 147.32 78.74 270)
  (unit 1)
  (exclude_from_sim no)
  (in_bom yes)
  (on_board yes)
  (dnp no)
  (property "Reference" "R28" (at 147.32 74.93 90) (effects (font (size 1.016 1.016))))
  (property "Value" "1k" (at 147.066 76.708 90) (effects (font (size 1.27 1.27))))
  (property "Footprint" "Resistor_SMD:R_0603_1608Metric_Pad0.98x0.95mm_HandSolder" (at 147.32 78.74 0) (effects (font (size 1.27 1.27)) (hide yes)))
  (property "Datasheet" "~" (at 147.32 78.74 0) (effects (font (size 1.27 1.27)) (hide yes)))
  (property "Description" "Resistor, small symbol" (at 147.32 78.74 0) (effects (font (size 1.27 1.27)) (hide yes)))
  (pin "2")
  (pin "1"))
 (symbol
  (lib_id "power:GND")
  (at 77.47 93.98 0)
  (unit 1)
  (exclude_from_sim no)
  (in_bom yes)
  (on_board yes)
  (dnp no)
  (property "Reference" "#PWR081" (at 77.47 100.33 0) (effects (font (size 1.27 1.27)) (hide yes)))
  (property "Value" "GND" (at 77.47 98.044 0) (effects (font (size 1.27 1.27))))
  (property "Footprint" "" (at 77.47 93.98 0) (effects (font (size 1.27 1.27)) (hide yes)))
  (property "Datasheet" "" (at 77.47 93.98 0) (effects (font (size 1.27 1.27)) (hide yes)))
  (property "Description" "" (at 77.47 93.98 0) (effects (font (size 1.27 1.27)) (hide yes)))
  (pin "1"))
 (symbol
  (lib_id "power:GND")
  (at 140.97 93.98 0)
  (unit 1)
  (exclude_from_sim no)
  (in_bom yes)
  (on_board yes)
  (dnp no)
  (property "Reference" "#PWR084" (at 140.97 100.33 0) (effects (font (size 1.27 1.27)) (hide yes)))
  (property "Value" "GND" (at 140.97 98.044 0) (effects (font (size 1.27 1.27))))
  (property "Footprint" "" (at 140.97 93.98 0) (effects (font (size 1.27 1.27)) (hide yes)))
  (property "Datasheet" "" (at 140.97 93.98 0) (effects (font (size 1.27 1.27)) (hide yes)))
  (property "Description" "" (at 140.97 93.98 0) (effects (font (size 1.27 1.27)) (hide yes)))
  (pin "1"))
 (symbol
  (lib_id "power:GND")
  (at 153.67 93.98 0)
  (unit 1)
  (exclude_from_sim no)
  (in_bom yes)
  (on_board yes)
  (dnp no)
  (property "Reference" "#PWR085" (at 153.67 100.33 0) (effects (font (size 1.27 1.27)) (hide yes)))
  (property "Value" "GND" (at 153.67 98.044 0) (effects (font (size 1.27 1.27))))
  (property "Footprint" "" (at 153.67 93.98 0) (effects (font (size 1.27 1.27)) (hide yes)))
  (property "Datasheet" "" (at 153.67 93.98 0) (effects (font (size 1.27 1.27)) (hide yes)))
  (property "Description" "" (at 153.67 93.98 0) (effects (font (size 1.27 1.27)) (hide yes)))
  (pin "1")))
